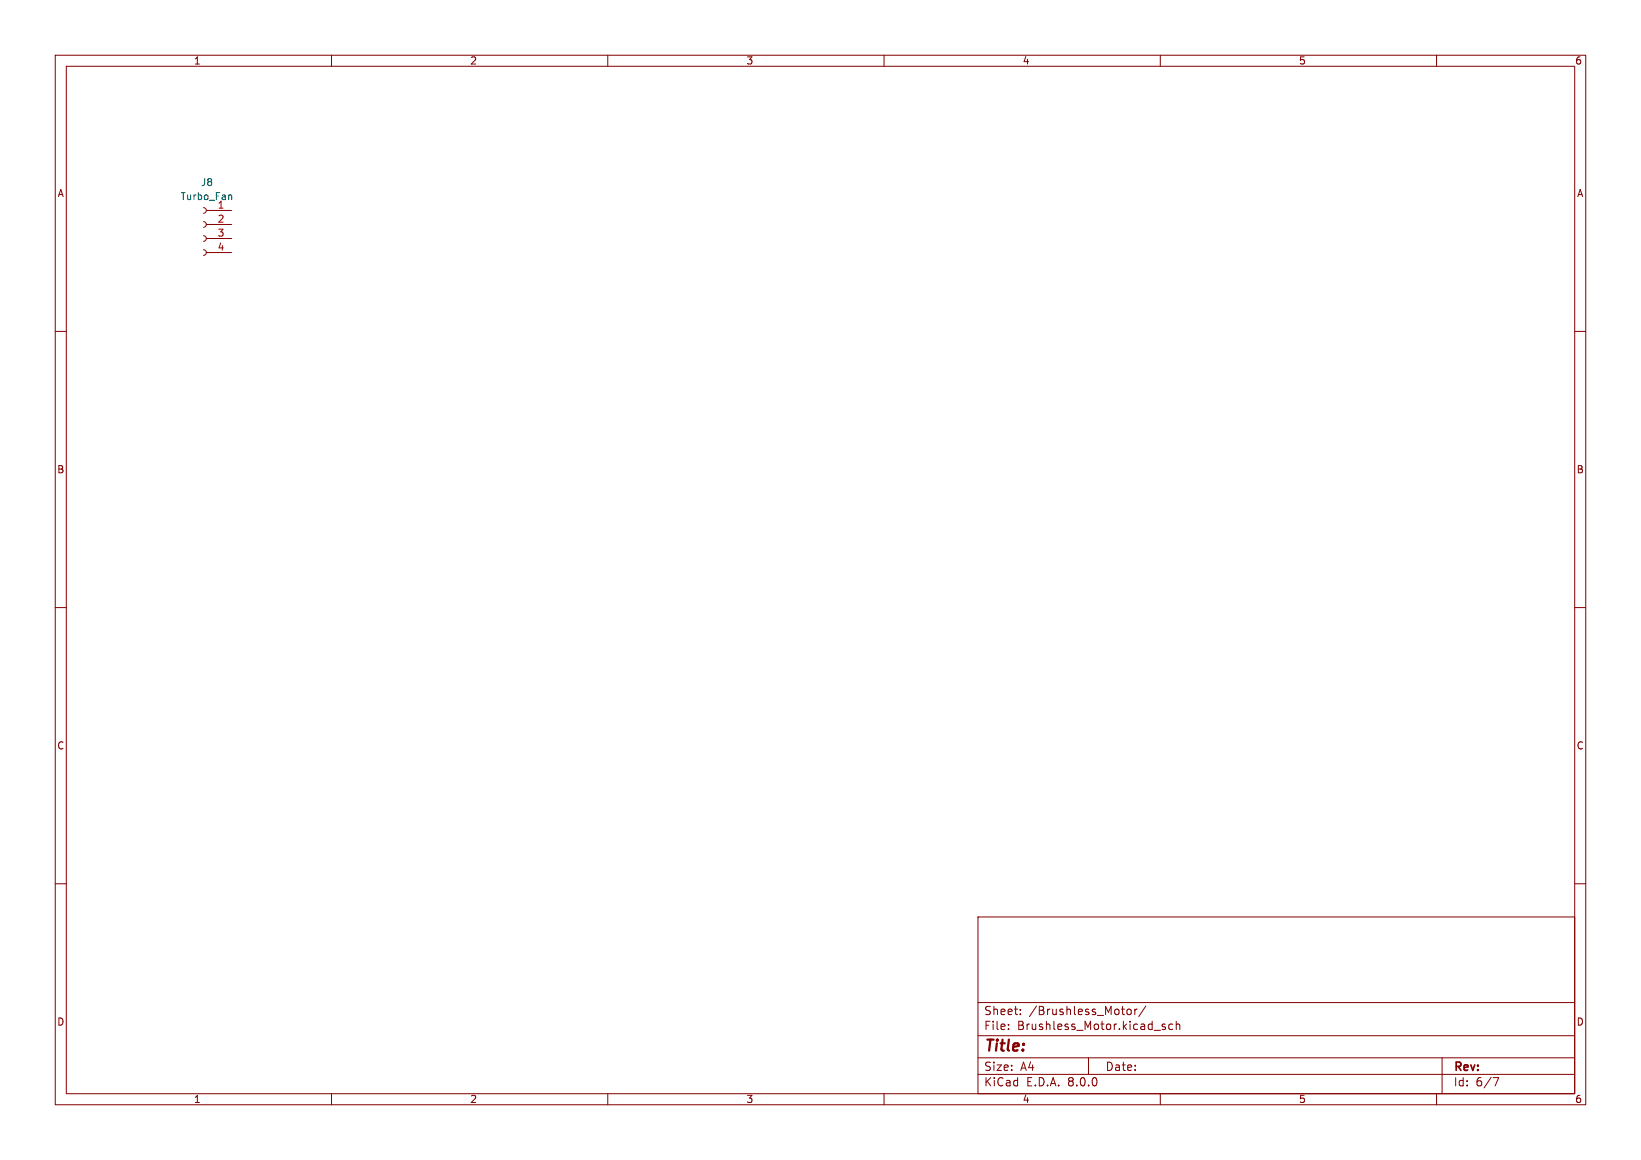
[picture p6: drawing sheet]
<svg xmlns="http://www.w3.org/2000/svg" width="297mm" height="210mm" viewBox="0 0 297 210" stroke-linecap="round" stroke-linejoin="round" font-family="sans-serif">
<g fill="none" stroke="#840000" stroke-width=".18">
<path d="M10 10h277v190h-277zM12 12h273v186h-273zM60 10v2M110 10v2M160 10v2M210 10v2M260 10v2M36.8 37.6l.4 .1 .1 .4-.1 .4-.4 .1M37.3 38.1h4.6M10 60h2M36.8 45.2l.4 .2 .1 .3-.1 .4-.4 .1M36.8 42.7l.4 .1 .1 .4-.1 .3-.4 .2"/>
<path d="M36.8 40.1l.4 .2 .1 .3-.1 .4-.4 .1M37.3 45.7h4.6M37.3 43.2h4.6M37.3 40.6h4.6M285 60h2M10 110h2M285 110h2M10 160h2M285 160h2M177 166h108v32h-108zM60 198v2M110 198v2"/>
<path d="M160 198v2M177 194.5h108M177 191.5h108M177 187.5h108M177 181.5h108M182.5 186.3v.1M182.5 185.5v.1M184.7 183.6v.1M184.7 182.8v.1M197 191.5v3M204 182.8l.2-.1 .5 .1v.6l-.1 .2-.4 .1-.2-.1zM205.4 182.7v1"/>
<path d="M205.8 182.7l-.3 .1-.1 .2M207.4 182.1l-1.3 2M210 198v2M210.9 185.5l-.4-.1-.2 .2 .1 .2 .5 .2v.3h-.6M212.2 185.5l-.4-.1-.3 .3v.4l.2 .2h.5M212.9 185.5l.2-.1 .4 .1v.9M212.9 184.9v1.5M260 198v2M261 191.5v6.5M270.2 195.1h1l-.6 1.5"/>
</g>
<path d="M41.6 35.3l.3 .2v.6" fill="none" stroke="#006464" stroke-width=".18"/>
<text font-size="2.8" fill="#840000" x="178" y="190.9">Title:</text>
<g font-size="2.1" fill="#840000">
<text x="178" y="184">Sheet:</text>
<text x="186.2" y="184">/Brushless_Motor/</text>
<text x="178" y="186.7">File:</text>
<text x="184.1" y="186.7">Brushless_Motor.kicad_sch</text>
<text x="178" y="196.9">KiCad</text>
<text x="178" y="194.1">Size:</text>
<text x="184.7" y="194.1">A4</text>
<text x="185.7" y="196.9">E.D.A.</text>
<text x="193.3" y="196.9">8.0.0</text>
<text x="200" y="194.1">Date:</text>
<text x="263" y="194.3">Rev:</text>
<text x="263" y="196.9">Id:</text>
<text x="267.1" y="196.9">6/7</text>
</g>
<g font-size="1.8" fill="#840000">
<text x="35" y="11.9">1</text>
<text x="85" y="11.9">2</text>
<text x="135" y="11.9">3</text>
<text x="185" y="11.9">4</text>
<text x="235" y="11.9">5</text>
<text x="285" y="11.9">6</text>
<text x="10.3" y="35.9">A</text>
<text x="285.3" y="35.9">A</text>
<text x="10.3" y="85.9">B</text>
<text x="285.3" y="85.9">B</text>
<text x="10.3" y="135.9">C</text>
<text x="285.3" y="135.9">C</text>
<text x="10.3" y="185.9">D</text>
<text x="285.3" y="185.9">D</text>
<text x="35" y="199.9">1</text>
<text x="85" y="199.9">2</text>
<text x="135" y="199.9">3</text>
<text x="185" y="199.9">4</text>
<text x="235" y="199.9">5</text>
<text x="285" y="199.9">6</text>
</g>
<g font-size="1.8" fill="#006464">
<text x="36.3" y="33.9">J8</text>
<text x="32.6" y="36.4">Turbo_Fan</text>
<text x="39.3" y="37.8">1</text>
</g>
<g font-size="1.8" fill="#a90000">
<text x="39.3" y="40.4">2</text>
<text x="39.3" y="42.9">3</text>
<text x="39.3" y="45.5">4</text>
</g>
</svg>
